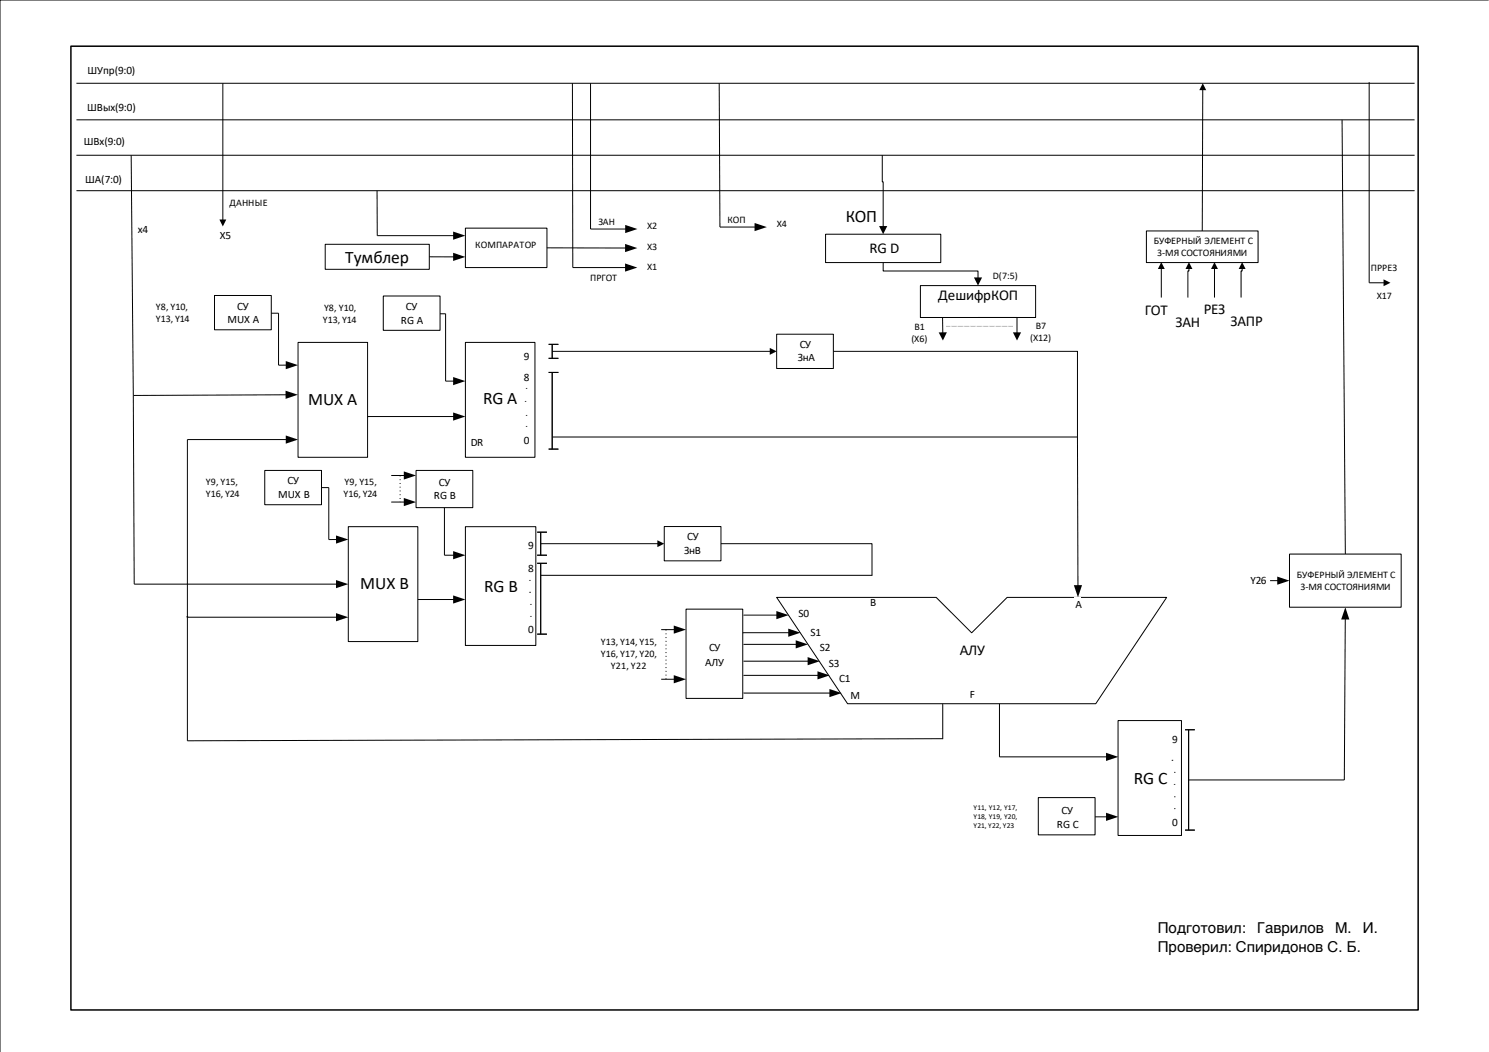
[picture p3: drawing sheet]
<svg xmlns="http://www.w3.org/2000/svg" width="420mm" height="297mm" viewBox="0 0 420 297" stroke-linecap="round" stroke-linejoin="round" font-family="sans-serif">
<path d="M419.9 0h-419.9v296.9M131.3 96.6h19.6v32.4h-19.6zM219.1 168.6h45l10 10 10-10h45l-20 30h-70zM315.4 203.3h17.8v32.5h-17.8z" fill="none" stroke="#000" stroke-width=".28"/>
<path d="M20 13h380v272h-380z" fill="none" stroke="#000" stroke-width=".42"/>
<path d="M270.4 181h7.3v5.1h-7.3z" fill-rule="evenodd" fill="#fff"/>
<path d="M84.1 96.6h19.6v32.4h-19.6zM103.7 117.5h24.4M303.9 123.3l.1 42.1M131.3 148.6h19.8v33.5h-19.8z" fill="none" stroke="#000" stroke-width=".28"/>
<path d="M127.8 116.4l3.5 1.1-3.5 1.2zM302.9 165.1h2.3l-1.1 3.5z" fill="#000"/>
<path d="M303 168.7h1.8v3.8h-1.8z" fill-rule="evenodd" fill="#fff"/>
<path d="M125.7 107.5h2.4M155.7 123.3h148.2M125.4 156.7h2.7M37.9 164.8h57.2M152.5 162.4h93.6M281.9 198.6v15h30.4" fill="none" stroke="#000" stroke-width=".28"/>
<path d="M127.8 106.4l3.5 1.1-3.5 1.2zM127.8 155.5l3.5 1.2-3.5 1.1zM94.8 163.7l3.4 1.1-3.4 1.2zM312 212.4l3.4 1.2-3.4 1.1z" fill="#000"/>
<path d="M273.3 194.2h1.5v3.8h-1.5z" fill-rule="evenodd" fill="#fff"/>
<path d="M209.5 178.5h13.1M209.7 173.6h9.6" fill="none" stroke="#000" stroke-width=".28"/>
<path d="M219 172.4l3.4 1.2-3.4 1.1zM222.3 177.4l3.5 1.1-3.5 1.2z" fill="#000"/>
<g fill="#fff">
<path d="M225 171.1h3.1v3.8h-3.1z" fill-rule="evenodd"/>
<path d="M228.4 176.6h3.1v3.8h-3.1z" fill-rule="evenodd"/>
</g>
<path d="M209.7 186.6h18.4M209.7 181.8h15" fill="none" stroke="#000" stroke-width=".28"/>
<path d="M224.4 180.7l3.5 1.1-3.5 1.2zM227.8 185.4l3.4 1.2-3.4 1.1z" fill="#000"/>
<g fill="#fff">
<path d="M231 180.7h3.1v3.8h-3.1z" fill-rule="evenodd"/>
<path d="M233.6 184.9h3.1v3.8h-3.1z" fill-rule="evenodd"/>
</g>
<path d="M209.7 195.6h24.5M209.7 190.6h21.2" fill="none" stroke="#000" stroke-width=".28"/>
<path d="M230.6 189.4l3.4 1.2-3.4 1.1zM233.9 194.4l3.5 1.2-3.5 1.1z" fill="#000"/>
<g fill="#fff">
<path d="M236.5 189.5h3.3v3.8h-3.3z" fill-rule="evenodd"/>
<path d="M239.7 194.3h2.7v3.8h-2.7z" fill-rule="evenodd"/>
</g>
<g fill="none" stroke="#000" stroke-width=".28">
<path d="M21.6 33.8h377.4M21.6 23.5h377.4M161.5 23.5l.1 52h15M166.6 23.5v41.1h10M378.5 33.8l1 122.6M21.6 43.8h377.4M21.6 53.8h377.4M37 43.8l.9 121M106.4 53.8v12.7h21.7M91.7 68.9h29.4v7.1h-29.4zM121.1 72.5h7M131.3 64.4h23v11.1h-23z"/>
<path d="M154.3 69.9l22.3 .1M154.7 105.1h2.8M155.7 105.1v21.6M80.9 124h-28v85l213-.6M154.7 126.7h2.8M358.2 163.9h2.3M379.4 174.5l-.2 45.6h-43.9"/>
</g>
<path d="M127.8 65.3l3.5 1.2-3.5 1.2zM127.8 71.3l3.5 1.2-3.5 1.1zM176.3 74.3l3.5 1.2-3.5 1.2zM176.3 68.8l3.5 1.2-3.5 1.1zM176.3 63.5l3.5 1.1-3.5 1.2zM80.6 122.9l3.5 1.1-3.5 1.2zM360.2 162.7l3.5 1.2-3.5 1.1zM379.5 171.4l1.1 3.4h-2.3z" fill="#000"/>
<path d="M363.7 156.4h31.5v15h-31.5z" fill-rule="evenodd" fill="#fff"/>
<g fill="none" stroke="#000" stroke-width=".28">
<path d="M62.9 23.5v38.7M202.9 23.5l.2 40.6h10M339.2 25.2l-.1 40M248.9 43.8v7.5h.2v12.8M232.9 66.1h32.5v8h-32.5zM249.1 74.1v2.4h26.8v2.1M323.4 65.2h31.5v8.9h-31.5zM327.6 75.7v8.3M335.4 75.7v.8h-.3v7.5M342.6 75.7v8.3M350.4 75.7v.8h-.3v7.5M76.5 88.4h2.1v14.6h2.3"/>
<path d="M124.1 88.5h1.6v19M154.7 97.2h2.8M155.7 97.2v3.9M155.7 99.1h61.7M219.1 94.3h16v9.7h-16zM235.1 99.1h68.8v24.2M259.6 80.6h32.5v9h-32.5zM265.9 89.6v4.5M275.9 89.6h11v4.5M80.8 111.4l-43.2 .2M154.7 101.1h2.8M74.7 132.8h16v9.6h-16z"/>
<path d="M90.7 137.6h2v14.7l2.4-.1M110.4 134.2h3.8M117.4 132.8h16v10.5h-16zM98.2 148.6h19.7v32.4h-19.7zM110.4 141.7h3.8M125.4 143.3v13.4M151.5 159h2.8M151.5 150.2h2.8M151.5 156.7h2.8M152.5 150.2v6.5M152.5 159v20M152.5 153.4h33.2"/>
<path d="M187.4 148.6h16v9.7h-16zM203.4 153.4h42.6v9M363.7 156.4h31.5v15h-31.5zM52.9 174.2h42.2M117.9 169.2h10.2M151.5 179h2.8M186.5 177.7h3.8M193.5 171.9h16v25.2h-16zM186.5 191.7h3.8M265.9 198.6v10M334.3 205.9h2.7M335.3 205.9v28.3"/>
<path d="M308.9 230.5h3.4M334.3 234.2h2.7"/>
</g>
<g fill="#000">
<path d="M339.3 23.5l.9 1.9h-1.9zM61.9 61.9h1.9l-.9 2zM212.8 62.9l3.5 1.2-3.5 1.1zM247.9 63.8h2.4l-1.2 2.3zM274.7 78.3h2.3l-1.1 2.3zM327.6 74l.9 1.9h-1.9zM335.4 74l.9 1.9h-1.9zM342.6 74l.9 1.9h-1.9zM350.4 74l.9 1.9h-1.9zM217.1 98.2l2 .9-2 1zM264.8 93.8h2.3l-1.1 2.3zM285.7 93.8h2.3l-1.1 2.3z"/>
<path d="M80.5 110.3l3.5 1.1-3.4 1.2zM80.6 101.9l3.5 1.1-3.5 1.2zM113.9 133l3.5 1.2-3.5 1.1zM94.8 151.1l3.4 1.1-3.4 1.2zM113.9 140.5l3.5 1.2-3.5 1.1zM185.4 152.5l2 .9-2 1zM94.8 173l3.4 1.2-3.4 1.1zM127.8 168l3.5 1.2-3.5 1.1zM190 176.5l3.5 1.2-3.5 1.1zM190 190.5l3.5 1.2-3.5 1.1zM312 229.4l3.4 1.1-3.4 1.2z"/>
</g>
<path d="M112.9 134.2v7.5M187.9 177.7v14" fill="none" stroke="#000" stroke-width=".28" stroke-dasharray=".3 .8" stroke-linecap="butt"/>
<path d="M266.9 92.1h19" fill="none" stroke="#000" stroke-width=".28" stroke-dasharray=".1 .3" stroke-linecap="butt"/>
<path d="M52.8 174l.2 .1z" fill-rule="evenodd" fill="#fff"/>
<g fill="none" stroke="#000" stroke-width=".28">
<path d="M386.2 23.2v56.6h4.3M60.5 83.4h16v9.7h-16zM108.1 83.5h16v9.7h-16zM292.9 225.1h16v10.5h-16z"/>
<circle cx="52.9" cy="174.1" r=".11"/>
</g>
<path d="M390.2 78.8l2 1-2 1z" fill="#000"/>
<g fill="#000">
<circle cx="331.4" cy="218" r=".17"/>
<circle cx="331.4" cy="224.8" r=".17"/>
<circle cx="331.4" cy="228.2" r=".17"/>
</g>
<g font-size="4.9">
<text x="238.5" y="62.6">КОП</text>
<text x="97.4" y="74.2">Тумблер</text>
<text x="86.9" y="114.2">MUX A</text>
<text x="136.3" y="114.1">RG А</text>
<text x="101.6" y="166.3">MUX B</text>
<text x="136.6" y="166.9">RG B</text>
<text x="319.8" y="221.3">RG С</text>
</g>
<g font-size="4.2">
<text x="245.2" y="71.3">RG D</text>
<text x="264.6" y="84.6">ДешифрКОП</text>
<text x="322.9" y="89">ГОТ</text>
<text x="339.5" y="88.7">РЕЗ</text>
<text x="331.6" y="92.4">ЗАН</text>
<text x="347.1" y="92">ЗАПР</text>
<text x="270.7" y="184.8">АЛУ</text>
<text x="326.6" y="263.4">Подготовил:</text>
<text x="354.6" y="263.4">Гаврилов</text>
<text x="376.6" y="263.4">М.</text>
<text x="384.4" y="263.4">И.</text>
<text x="326.6" y="268.7">Проверил: Спиридонов С. Б.</text>
</g>
<g font-size="3.2">
<text x="24.7" y="21">ШУпр(9:0)</text>
<text x="24.6" y="31.3">ШВых(9:0)</text>
<text x="23.6" y="40.8">ШВх(9:0)</text>
<text x="24" y="51.5">ША(7:0)</text>
<text x="38.9" y="65.6">x4</text>
<text x="62" y="67.4">X5</text>
<text x="66.9" y="87.3">СУ</text>
<text x="114.5" y="87.5">СУ</text>
<text x="64.1" y="91.2">MUX А</text>
<text x="113.1" y="91.4">RG А</text>
<text x="147.8" y="101.5">9</text>
<text x="225" y="102">ЗнА</text>
<text x="225.6" y="98.2">СУ</text>
<text x="147.8" y="107.5">8</text>
<text x="132.8" y="125.9">DR</text>
<text x="147.8" y="125.2">0</text>
<text x="81.1" y="136.6">СУ</text>
<text x="123.8" y="137">СУ</text>
<text x="78.4" y="140.4">MUX B</text>
<text x="122.4" y="140.9">RG В</text>
<text x="149" y="155">9</text>
<text x="193.8" y="152.4">СУ</text>
<text x="149" y="161.3">8</text>
<text x="193" y="156.3">ЗнB</text>
<text x="149.2" y="167.4">.</text>
<text x="352.7" y="164.8">Y26</text>
<text x="245.4" y="171">В</text>
<text x="303.4" y="171.5">А</text>
<text x="149" y="178.7">0</text>
<text x="225.2" y="174.1">S0</text>
<text x="228.6" y="179.4">S1</text>
<text x="200" y="183.6">СУ</text>
<text x="231.2" y="183.6">S2</text>
<text x="198.9" y="187.8">АЛУ</text>
<text x="233.8" y="188.2">S3</text>
<text x="236.7" y="192.3">C1</text>
<text x="239.9" y="197.2">M</text>
<text x="273.6" y="197.1">F</text>
<text x="330.6" y="209.6">9</text>
<text x="330.4" y="214.8">.</text>
<text x="298.1" y="233.5">RG C</text>
<text x="299.4" y="229.6">СУ</text>
<text x="330.6" y="233.2">0</text>
</g>
<g font-size="2.8">
<text x="64.8" y="58.2">ДАННЫЕ</text>
<text x="168.8" y="63.5">ЗАН</text>
<text x="182.5" y="64.6">X2</text>
<text x="205.2" y="63">КОП</text>
<text x="219.1" y="64">X4</text>
<text x="134" y="69.9">КОМПАРАТОР</text>
<text x="182.5" y="70.5">X3</text>
<text x="325.4" y="68.7">БУФЕРНЫЙ ЭЛЕМЕНТ С</text>
<text x="182.5" y="76.1">X1</text>
<text x="326.4" y="72.2">3-МЯ СОСТОЯНИЯМИ</text>
<text x="386.6" y="76.4">ПРРЕЗ</text>
<text x="166.5" y="79.2">ПРГОТ</text>
<text x="280" y="78.7">D(7:5)</text>
<text x="43.9" y="87.6">Y8, Y10,</text>
<text x="91.4" y="87.8">Y8, Y10,</text>
<text x="388.3" y="84.4">X17</text>
<text x="43.9" y="90.9">Y13, Y14</text>
<text x="91" y="91">Y13, Y14</text>
<text x="257.9" y="93.2">B1</text>
<text x="292.2" y="92.9">B7</text>
<text x="257.1" y="96.6">(X6)</text>
<text x="290.6" y="96.3">(X12)</text>
<text x="147.9" y="113.5">.</text>
<text x="148.2" y="109.8">.</text>
<text x="148.2" y="117.3">.</text>
<text x="148.2" y="120.6">.</text>
<text x="58" y="136.7">Y9, Y15,</text>
<text x="97.2" y="136.7">Y9, Y15,</text>
<text x="58" y="140.2">Y16, Y24</text>
<text x="96.9" y="140.2">Y16, Y24</text>
<text x="149.2" y="163.9">.</text>
<text x="365.8" y="163.1">БУФЕРНЫЙ ЭЛЕМЕНТ С</text>
<text x="366.8" y="166.5">3-МЯ СОСТОЯНИЯМИ</text>
<text x="149.4" y="170.7">.</text>
<text x="149.4" y="174.1">.</text>
<text x="169.5" y="182">Y13, Y14, Y15,</text>
<text x="169.5" y="185.3">Y16, Y17, Y20,</text>
<text x="172.3" y="188.7">Y21, Y22</text>
<text x="331" y="221.6">.</text>
</g>
<g font-size="2.1">
<text x="274.6" y="228.7">Y11, Y12, Y17,</text>
<text x="274.6" y="231.2">Y18, Y19, Y20,</text>
<text x="274.6" y="233.8">Y21, Y22, Y23</text>
</g>
</svg>
